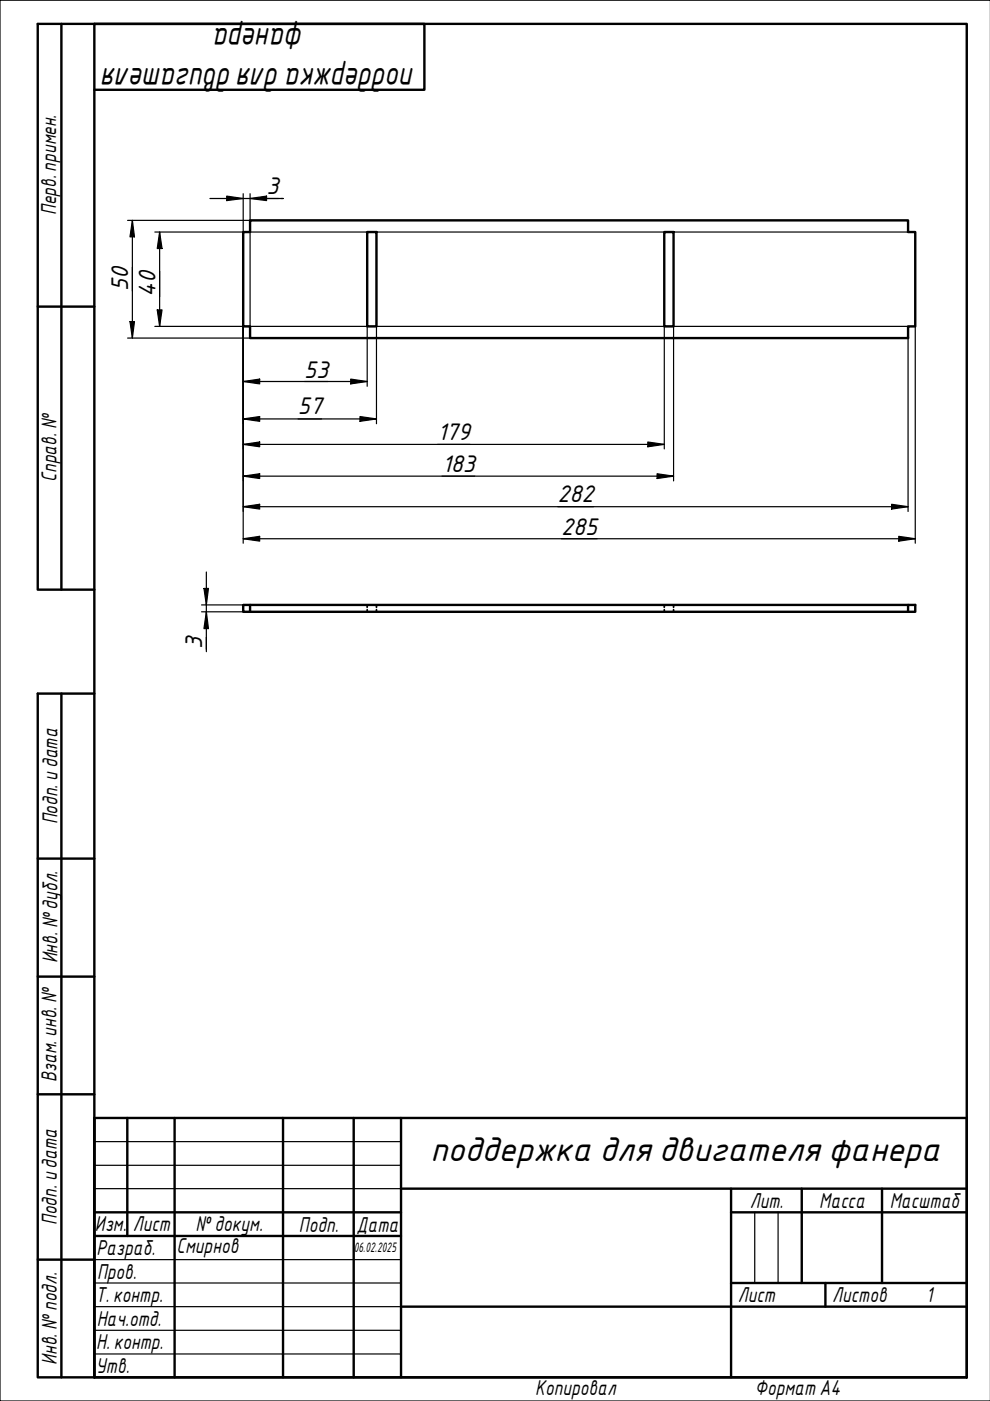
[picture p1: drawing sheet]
<svg xmlns="http://www.w3.org/2000/svg" width="210mm" height="297mm" viewBox="0 0 210 297" stroke-linecap="round" stroke-linejoin="round" font-family="sans-serif">
<path d="M53 46.7h139.5v2.5h1.6v20h-1.6v2.5h-139.5v-2.5h-1.4v-20h1.4zM77.9 49.2h1.9v20h-1.9zM140.8 49.2h2v20h-2zM51.6 128.3h1.4v1.4h-1.4zM53 129.7h139.5v-1.4h1.6v1.4h-1.6M53 128.3h139.5" fill="none" stroke="#000" stroke-width=".51"/>
<path d="M77.9 128.3v.5M77.9 129.3v.4M79.8 128.3v.5M79.8 129.3v.4M140.8 128.3v.5M140.8 129.3v.4M142.8 128.3v.5M142.8 129.3v.4" fill="none" stroke="#000" stroke-width=".38"/>
<path d="M210 0h-210v297h210" fill="none" stroke="#000" stroke-width=".25"/>
<path d="M20 5.1h185v286.9h-185z" fill="none" stroke="#000" stroke-width=".51"/>
<g fill="none" stroke="#000" stroke-width=".51">
<path d="M20 237h185v55h-185zM27 237v25.1M37 237v55M60 237v55M75 237v55M85 237v55M20 257h65M85 252h120M155 257h50M155 252v40M170 252v20M187 252v20"/>
<path d="M20 262.1h65M85 277h120M155 272h50M175 272v5"/>
</g>
<path d="M20 242h65M20 247.1h65M20 252h65M160 257v15M165 257v15M20 267.1h65M20 272h65M20 277h65M20 282.1h65M20 287.1h65" fill="none" stroke="#000" stroke-width=".25"/>
<path d="M13 5.1v119.9M20 19h70v-13.9h-82v119.9h12M8 65h12M13 147.1v144.9M20 147.1h-12v144.9h12M8 182h12M8 207.1h12M8 232h12M8 267.1h12" fill="none" stroke="#000" stroke-width=".51"/>
<g fill="none" stroke="#000" stroke-width=".25">
<path d="M27.1 46.7h25.9M28.1 46.7l.4 3.5h-.9zM28.1 46.7v25M32.8 49.2h161.3M33.8 49.2l.6 3.5h-1.1zM33.8 49.2v20M44.5 42.1h15.6M48.1 41.6l3.5 .5-3.5 .4zM51.6 41.1v8.1M53 42.1l3.5-.5v.9zM53 41.1v30.6h-25.9M27.6 68.2h.9l-.4 3.5z"/>
<path d="M32.8 69.2h159.7M33.3 65.7h1.1l-.6 3.5zM51.6 69.2v46M77.9 69.2v12.7M79.8 69.2v20.6M140.8 69.2v26M142.8 69.2v32.8M192.5 71.7v36.7M194.1 69.2v46M51.6 80.9l3.5-.5v1zM51.6 88.8l3.5-.5v1zM51.6 94.2l3.5-.5v1z"/>
<path d="M51.6 80.9h26.3M51.6 88.8h28.2M51.6 94.2h89.2M74.4 80.4l3.5 .5-3.5 .5zM76.3 88.3l3.5 .5-3.5 .5zM137.4 93.7l3.4 .5-3.4 .5zM51.6 114.2l3.5-.5v1zM51.6 101l3.5-.6v1.1zM51.6 107.4l3.5-.5v1zM51.6 114.2h142.5M51.6 101h91.2M51.6 107.4h140.9"/>
<path d="M139.3 100.4l3.5 .6-3.5 .5zM189 106.9l3.5 .5-3.5 .5zM190.6 113.7l3.5 .5-3.5 .5zM42.7 128.3h10.3M42.7 129.7h10.3M43.2 124.8h1l-.4 3.5zM43.8 129.7l.4 3.6h-1zM43.8 121.3v16.9"/>
</g>
<g fill="#000">
<path d="M28.1 46.7l.4 3.5h-.9z" fill-rule="evenodd"/>
<path d="M33.8 49.2l.6 3.5h-1.1z" fill-rule="evenodd"/>
<path d="M48.1 41.6l3.5 .5-3.5 .4z" fill-rule="evenodd"/>
<path d="M53 42.1l3.5-.5v.9z" fill-rule="evenodd"/>
<path d="M27.6 68.2h.9l-.4 3.5z" fill-rule="evenodd"/>
<path d="M33.3 65.7h1.1l-.6 3.5z" fill-rule="evenodd"/>
<path d="M51.6 80.9l3.5-.5v1z" fill-rule="evenodd"/>
<path d="M51.6 88.8l3.5-.5v1z" fill-rule="evenodd"/>
<path d="M51.6 94.2l3.5-.5v1z" fill-rule="evenodd"/>
<path d="M74.4 80.4l3.5 .5-3.5 .5z" fill-rule="evenodd"/>
<path d="M76.3 88.3l3.5 .5-3.5 .5z" fill-rule="evenodd"/>
<path d="M137.4 93.7l3.4 .5-3.4 .5z" fill-rule="evenodd"/>
<path d="M51.6 114.2l3.5-.5v1z" fill-rule="evenodd"/>
<path d="M51.6 101l3.5-.6v1.1z" fill-rule="evenodd"/>
<path d="M51.6 107.4l3.5-.5v1z" fill-rule="evenodd"/>
<path d="M139.3 100.4l3.5 .6-3.5 .5z" fill-rule="evenodd"/>
<path d="M189 106.9l3.5 .5-3.5 .5z" fill-rule="evenodd"/>
<path d="M190.6 113.7l3.5 .5-3.5 .5z" fill-rule="evenodd"/>
<path d="M43.2 124.8h1l-.4 3.5z" fill-rule="evenodd"/>
<path d="M43.8 129.7l.4 3.6h-1z" fill-rule="evenodd"/>
</g>
<g font-size="7">
<text x="64.5" y="6" transform="rotate(180 64.5 6)">фанера</text>
<text x="87.9" y="14.5" transform="rotate(180 87.9 14.5)">поддержка длядвигателя</text>
<text x="91.2" y="246.2">поддержка для двигателя фанера</text>
</g>
<g font-size="4.9">
<text x="56.5" y="41.2">3</text>
<text x="27.2" y="61.7" transform="rotate(-90 27.2 61.7)">50</text>
<text x="33" y="62.9" transform="rotate(-90 33 62.9)">40</text>
<text x="64.5" y="80.1">53</text>
<text x="63.2" y="87.9">57</text>
<text x="92.8" y="93.3">179</text>
<text x="93.7" y="100.1">183</text>
<text x="118.2" y="106.5">282</text>
<text x="119" y="113.3">285</text>
<text x="42.9" y="137.7" transform="rotate(-90 42.9 137.7)">3</text>
</g>
<g font-size="4.4">
<text x="11.9" y="45.6" transform="rotate(-90 11.9 45.6)">Перв. примен.</text>
<text x="12" y="102.2" transform="rotate(-90 12 102.2)">Справ. №</text>
<text x="12.2" y="174.8" transform="rotate(-90 12.2 174.8)">Подп. идата</text>
<text x="12.2" y="204.3" transform="rotate(-90 12.2 204.3)">Инв. №дубл.</text>
<text x="12" y="229.5" transform="rotate(-90 12 229.5)">Взам. инв. №</text>
<text x="159" y="256.1">Лит.</text>
<text x="173.7" y="256.1">Масса</text>
<text x="188.7" y="256.1">Масштаб</text>
<text x="12.1" y="259.8" transform="rotate(-90 12.1 259.8)">Подп. идата</text>
<text x="20.1" y="261.1">Изм.</text>
<text x="28.2" y="261.1">Лист</text>
<text x="41.5" y="261">№докум.</text>
<text x="63.4" y="261.2">Подп.</text>
<text x="75.6" y="261.2">Дата</text>
<text x="20.4" y="266.1">Разраб.</text>
<text x="37.4" y="265.7">Смирнов</text>
<text x="20.6" y="271.1">Пров.</text>
<text x="20.3" y="276.1">Т. контр.</text>
<text x="20.5" y="281.1">Нач.отд.</text>
<text x="156.5" y="276.1">Лист</text>
<text x="176.5" y="276.1">Листов</text>
<text x="196.3" y="276">1</text>
<text x="20.4" y="286.1">Н. контр.</text>
<text x="12.1" y="289.4" transform="rotate(-90 12.1 289.4)">Инв. №подл.</text>
<text x="20.3" y="291.1">Утв.</text>
<text x="113.5" y="295.8">Копировал</text>
<text x="160" y="295.7">Формат A4</text>
</g>
<text font-size="2.8" x="75" y="265.5">06.02.2025</text>
</svg>
